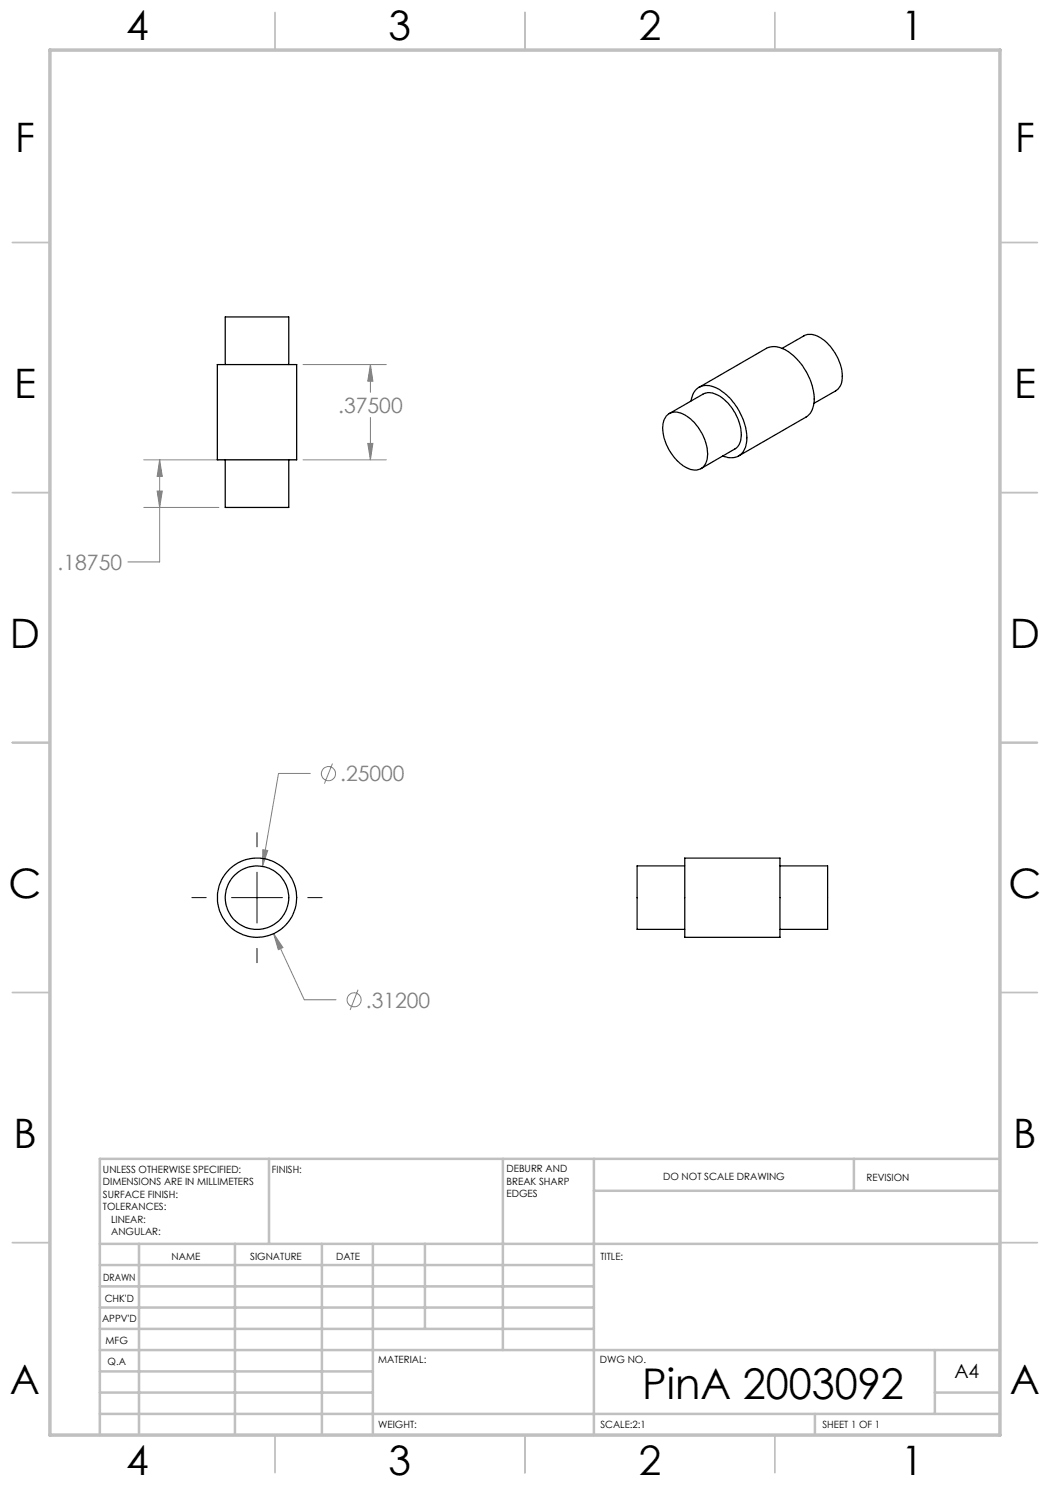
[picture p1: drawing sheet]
<svg xmlns="http://www.w3.org/2000/svg" width="210mm" height="297mm" viewBox="0 0 210 297" stroke-linecap="round" stroke-linejoin="round" font-family="sans-serif">
<g fill="none" stroke="#808080" stroke-width=".2">
<path d="M60.6 72.9h16.7M74.1 72.9l.5 3.3h-1zM74.1 72.9v5.6M28.8 92h15M31.4 98.2h1.1l-.6 3.3zM31.9 92l.6 3.3h-1.1zM31.9 92v20.4h-6.3M60.6 92h16.7M73.6 88.7h1l-.5 3.3zM74.1 83.5v8.5M28.8 101.5h15M62.1 154.7h-6.4l-3.2 18.6"/>
<path d="M66.5 152.7l-1.6 4M52.6 169.9l1 .2-1.1 3.2zM54.7 186.7l1.9 2.8-.9 .4zM54.7 186.7l6.2 13.3h6.3M71.6 197.9l-1.6 4.1"/>
<circle cx="65.7" cy="154.7" r="1.41"/>
<circle cx="70.8" cy="200" r="1.41"/>
</g>
<path d="M38.4 179.5h2.8M46.3 179.5h10.2M51.4 166.5v2.9M51.4 174.4v10.2M61.6 179.5h2.8M51.4 189.7v2.8" fill="none" stroke="#000" stroke-width=".2"/>
<g fill="none" stroke="#c0c0c0" stroke-width=".35">
<path d="M55 2.5v7.5M105 2.5v7.5M155 2.5v7.5M2.5 48.5h7.5M200 48.5h7.5M2.5 98.5h7.5M200 98.5h7.5M2.5 148.5h7.5M200 148.5h7.5M2.5 198.5h7.5M200 198.5h7.5M2.5 248.5h7.5"/>
<path d="M200 248.5h7.5M55 287v7.5M105 287v7.5M155 287v7.5"/>
</g>
<g fill="none" stroke="#c0c0c0" stroke-width=".5">
<path d="M53.8 231.8v17M100.6 231.8v38.2M118.8 231.8v55.2M118.8 238.2h81.2M170.8 231.8v6.4M200 231.8h-180v55.2M20 248.8h180M20 257.3h98.8M20 253h98.8M27.8 248.8v38.2M47 248.8v38.2M64.4 248.8v38.2"/>
<path d="M74.6 248.8v38.2M85 248.8v17M20 265.8h98.8M20 261.5h98.8M20 278.5h54.6M20 274.3h54.6M20 270h180M187 278.5h13M187 270v12.8M20 282.8h180M163 282.8v4.2"/>
</g>
<path d="M10 10h190v277h-190z" fill="none" stroke="#c0c0c0" stroke-width=".7"/>
<path d="M54.7 186.7l1 3.2 .9-.4zM52.6 169.9l-.1 3.4 1.1-3.2zM73.6 88.7h1l-.5 3.3zM74.1 72.9l.5 3.3h-1zM31.9 92l.6 3.3h-1.1zM31.4 98.2h1.1l-.6 3.3z" fill="#808080"/>
<g fill="none" stroke="#000" stroke-width=".25">
<path d="M43.5 72.9h15.8v19.1h-15.8zM45 72.9v-9.5h12.7v9.5M139.8 77.5l13.5-7.8a4.7 4.7 0 0 1 5.1 1.2 12.3 12.3 0 0 1 4.4 9.7 3.7 3.7 0 0 1-1.6 2.8l-13.5 7.8M156.4 69.7l4.4-2.5a3.3 3.3 0 0 1 3.7 .6 9.3 9.3 0 0 1 3.8 8.8 3.1 3.1 0 0 1-1.2 1.6l-4.3 2.5M45 92v9.5h12.7v-9.5M133.3 83.2a2.87 2.87 0 0 1 4 0 9.5 9.5 0 0 1 4.1 8.6 2.5 2.5 0 0 1-3.8 1.9 9.3 9.3 0 0 1-4.9-9.2zM133.8 82.7l6.8-3.9a3.5 3.5 0 0 1 4 .9 9.2 9.2 0 0 1 3.5 8.5 2.41 2.41 0 0 1-1.2 1.6l-6.7 3.9M138.2 80.2a3.2 3.2 0 0 1 5-2.7 11.8 11.8 0 0 1 6.1 11.2 3.1 3.1 0 0 1-4.7 2.5M136.9 171.6h19.1v15.9h-19.1zM136.9 173.2h-9.5v12.7h9.5M156 173.2h9.5v12.7h-9.5"/>
<circle cx="51.4" cy="179.5" r="6.4"/>
<circle cx="51.4" cy="179.5" r="7.9"/>
</g>
<text font-size="8.5" x="128.5" y="279.7">PinA 2003092</text>
<g font-size="8.1">
<text x="25.2" y="8">4</text>
<text x="77.7" y="8">3</text>
<text x="127.7" y="8">2</text>
<text x="180.2" y="8">1</text>
<text x="3" y="30.4">F</text>
<text x="203" y="30.4">F</text>
<text x="2.8" y="79.6">E</text>
<text x="202.8" y="79.6">E</text>
<text x="2" y="129.6">D</text>
<text x="202" y="129.6">D</text>
<text x="1.7" y="179.6">C</text>
<text x="201.7" y="179.6">C</text>
<text x="2.7" y="229.6">B</text>
<text x="202.7" y="229.6">B</text>
<text x="2" y="278.9">A</text>
<text x="202" y="278.9">A</text>
<text x="25.2" y="295">4</text>
<text x="77.7" y="295">3</text>
<text x="127.7" y="295">2</text>
<text x="180.2" y="295">1</text>
</g>
<g font-size="4.2" fill="#808080">
<text x="67.6" y="82.6">.37500</text>
<text x="11.5" y="114">.18750</text>
<text x="68" y="156.3">.25000</text>
<text x="73.2" y="201.5">.31200</text>
</g>
<text font-size="3.9" x="190.9" y="275.5">A4</text>
<g font-size="2">
<text x="20.6" y="234.6">UNLESS OTHERWISE SPECIFIED:</text>
<text x="20.6" y="237.1">DIMENSIONS ARE IN MILLIMETERS</text>
<text x="20.6" y="239.6">SURFACE FINISH:</text>
<text x="54.4" y="234.6">FINISH:</text>
<text x="101.3" y="234.5">DEBURR AND</text>
<text x="101.3" y="237">BREAK SHARP</text>
<text x="101.3" y="239.5">EDGES</text>
<text x="132.6" y="236">DO NOT SCALE DRAWING</text>
<text x="173.3" y="236.2">REVISION</text>
<text x="20.6" y="242.1">TOLERANCES:</text>
<text x="22.2" y="244.6">LINEAR:</text>
<text x="22.2" y="247.1">ANGULAR:</text>
<text x="34.3" y="252">NAME</text>
<text x="50" y="251.9">SIGNATURE</text>
<text x="67.2" y="251.9">DATE</text>
<text x="120.1" y="251.9">TITLE:</text>
<text x="20.6" y="256.1">DRAWN</text>
<text x="20.9" y="260.3">CHK'D</text>
<text x="20.4" y="264.4">APPV'D</text>
<text x="21.1" y="268.8">MFG</text>
<text x="21.5" y="273">Q.A</text>
<text x="75.6" y="272.5">MATERIAL:</text>
<text x="120" y="272.5">DWG NO.</text>
<text x="75.6" y="285.5">WEIGHT:</text>
<text x="120.1" y="285.6">SCALE:2:1</text>
<text x="164.5" y="285.6">SHEET 1 OF 1</text>
</g>
</svg>
